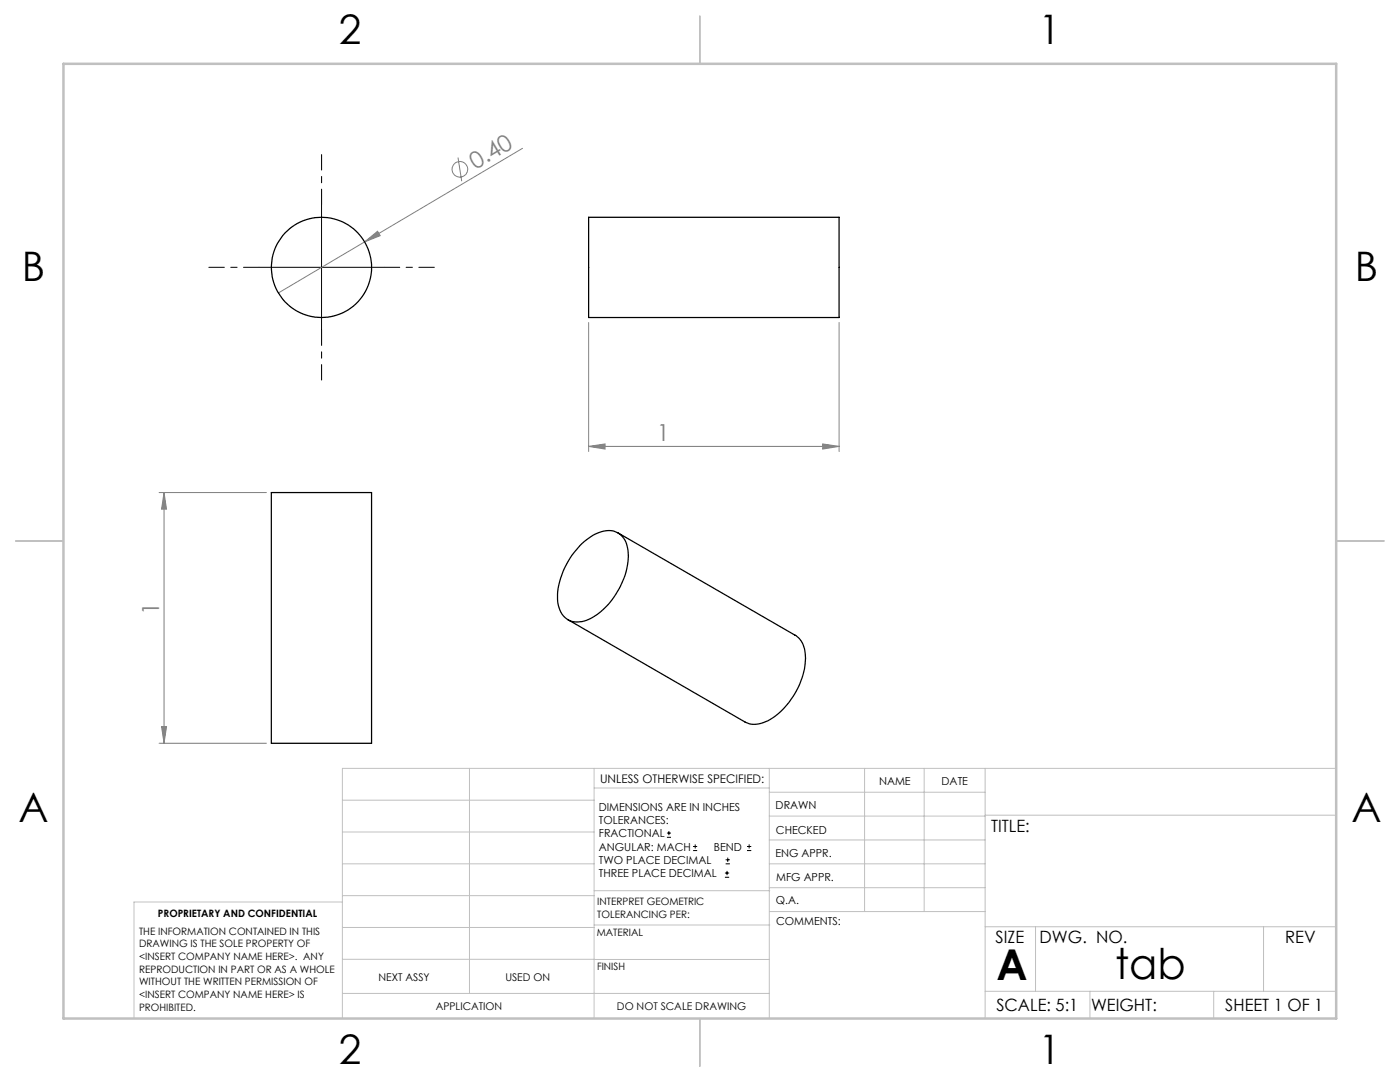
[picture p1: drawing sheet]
<svg xmlns="http://www.w3.org/2000/svg" width="279mm" height="216mm" viewBox="0 0 279 216" stroke-linecap="round" stroke-linejoin="round" font-family="sans-serif">
<g fill="none" stroke="#808080" stroke-width=".2">
<path d="M91.4 31.4l.7 4.8M104.3 29.6l-31.5 18.7M72.8 48.3l2.6-2.2 .5 .9zM72.8 48.3l-17.2 10.2M117.5 64.3v25.8M167.5 64.3v25.8M31.7 98.3h21.5M32.7 98.3v50M32.7 98.3l.5 3.3h-1zM117.5 89.1l3.3-.5v1zM117.5 89.1h50M164.2 88.6l3.3 .5-3.3 .5z"/>
<path d="M31.7 148.3h21.5M32.2 145h1l-.5 3.3z"/>
<circle cx="91.8" cy="33.8" r="1.55"/>
</g>
<g fill="none" stroke="#000" stroke-width=".2">
<path d="M51.7 53.3h25M64.2 40.9v25M133.1 167.1h.8M133.1 166.2h.8M133.5 165.8v.9M138.3 169.7h.8M138.3 168.9h.8M138.7 168.5v.8M144.7 175h.8M144.7 174.2h.8M144.8 172.4h.9M144.8 171.6h.9"/>
<path d="M145.1 173.8v.8M145.2 171.1v.9M149.1 169.7h.8M149.1 168.9h.8M149.5 168.5v.8"/>
</g>
<path d="M51.7 53.3h-10M64.2 40.8v-10M76.7 53.3h10M64.2 65.8v10" fill="none" stroke="#000" stroke-width=".2" stroke-dasharray="15.2 1.3 1.3 1.3" stroke-dashoffset="12.1"/>
<g fill="none" stroke="#c0c0c0" stroke-width=".2">
<path d="M68.3 159.7h50.3M93.7 153.3v44.9M118.6 153.3v49.9M118.6 157.2h34.9M153.5 153.3v49.9M153.5 158.1h43.1M172.5 153.3v28.6M184.4 153.3v28.6M196.6 153.3v49.9M266.7 153.3h-198.4v49.9M68.3 178.7h50.3M68.3 172.4h50.3"/>
<path d="M68.3 166h50.3M68.3 180h-41.6v23.2M118.6 177.7h35M153.5 167.6h43.1M153.5 162.8h43.1M153.5 172.4h43.1M153.5 177.1h43.1M196.6 162.7h70.1M68.3 198.2h85.2M68.3 191.4l85.2 .1M68.3 185.1h50.3M118.6 184.6h35"/>
<path d="M153.6 181.9h43M196.6 197.8h70.1M196.6 184.9h70.1M206.7 184.9v12.9M217.5 197.8v5.4M242.2 197.8v5.4M252.2 184.9v12.9"/>
</g>
<path d="M139.7 3.2v9.5M3.1 107.9h9.6M266.7 107.9h9.5M139.7 203.2v9.6" fill="none" stroke="#c0c0c0" stroke-width=".25"/>
<path d="M12.7 12.7h254v190.5h-254z" fill="none" stroke="#c0c0c0" stroke-width=".5"/>
<g fill="#808080">
<path d="M72.8 48.3l2.6-2.2 .5 .9z"/>
<path d="M117.5 89.1l3.3-.5v1zM164.2 88.6l3.3 .5-3.3 .5z"/>
<path d="M32.7 98.3l.5 3.3h-1zM32.2 145h1l-.5 3.3z"/>
</g>
<g fill="none" stroke="#000" stroke-width=".25">
<path d="M117.5 43.4h50v20h-50zM54.2 98.3h20v50h-20zM115.7 108.9a8.1 8.1 0 0 1 6.4-3 4.3 4.3 0 0 1 3.3 4.5 15.3 15.3 0 0 1-8 13.2 4 4 0 0 1-5.3-1.1 9.1 9.1 0 0 1 0-7.8 16.6 16.6 0 0 1 3.6-5.8zM123.3 106.3l35.4 20.5a5.1 5.1 0 0 1 2 5 15.2 15.2 0 0 1-7.9 12.2 4.5 4.5 0 0 1-4.1 .1l-35.4-20.5"/>
<circle cx="64.2" cy="53.4" r="10"/>
</g>
<g font-size="8.5">
<text x="198.9" y="195.5">A</text>
<text x="222.6" y="195.4">tab</text>
</g>
<g font-size="8.1">
<text x="67.6" y="8.9">2</text>
<text x="207.3" y="8.9">1</text>
<text x="4.4" y="56.1">B</text>
<text x="270.4" y="56.1">B</text>
<text x="3.7" y="164.1">A</text>
<text x="269.7" y="164.1">A</text>
<text x="67.6" y="212.4">2</text>
<text x="207.3" y="212.4">1</text>
</g>
<g font-size="4.7" fill="#808080">
<text x="94.9" y="33.9" transform="rotate(-31 94.9 33.9)">0.40</text>
<text x="131.1" y="88.1">1</text>
<text x="31.7" y="122.8" transform="rotate(-90 31.7 122.8)">1</text>
</g>
<g font-size="3.4">
<text x="197.8" y="166">TITLE:</text>
<text x="198.7" y="188.1">SIZE</text>
<text x="207.5" y="188.1">DWG. NO.</text>
<text x="256.5" y="188.2">REV</text>
<text x="198.8" y="201.7">SCALE: 5:1</text>
<text x="217.7" y="201.8">WEIGHT:</text>
<text x="244.5" y="201.7">SHEET 1 OF 1</text>
</g>
<text font-size="2.4" x="119.8" y="156.2">UNLESS OTHERWISE SPECIFIED:</text>
<g font-size="2.2">
<text x="119.5" y="161.8">DIMENSIONS ARE IN INCHES</text>
<text x="154.8" y="161.4">DRAWN</text>
<text x="175.4" y="156.6">NAME</text>
<text x="187.9" y="156.7">DATE</text>
<text x="119.5" y="164.4">TOLERANCES:</text>
<text x="119.5" y="167.1">FRACTIONAL</text>
<text x="154.9" y="166.3">CHECKED</text>
<text x="119.5" y="169.7">ANGULAR: MACH</text>
<text x="119.5" y="172.4">TWO PLACE DECIMAL</text>
<text x="142.5" y="169.7">BEND</text>
<text x="154.8" y="171">ENG APPR.</text>
<text x="119.5" y="175">THREE PLACE DECIMAL</text>
<text x="154.9" y="175.7">MFG APPR.</text>
<text x="154.9" y="180.4">Q.A.</text>
<text x="154.9" y="184.6">COMMENTS:</text>
</g>
<g font-size="2.1">
<text x="75.5" y="195.7">NEXT ASSY</text>
<text x="100.9" y="195.7">USED ON</text>
<text x="86.9" y="201.5">APPLICATION</text>
<text x="123.1" y="201.6">DO NOT SCALE DRAWING</text>
</g>
<g font-size="2">
<text x="31.5" y="182.9">PROPRIETARY AND CONFIDENTIAL</text>
<text x="119.2" y="180.6">INTERPRET GEOMETRIC</text>
<text x="119.2" y="183.1">TOLERANCING PER:</text>
<text x="27.8" y="186.5">THE INFORMATION CONTAINED IN THIS</text>
<text x="27.8" y="189">DRAWING IS THE SOLE PROPERTY OF</text>
<text x="27.8" y="191.6">&lt;INSERT COMPANY NAME HERE&gt;. ANY</text>
<text x="119.1" y="186.7">MATERIAL</text>
<text x="27.8" y="194.1">REPRODUCTION IN PART OR AS A WHOLE</text>
<text x="27.8" y="196.6">WITHOUT THE WRITTEN PERMISSION OF</text>
<text x="119.1" y="193.5">FINISH</text>
<text x="27.8" y="199.1">&lt;INSERT COMPANY NAME HERE&gt; IS</text>
<text x="27.8" y="201.7">PROHIBITED.</text>
</g>
</svg>
